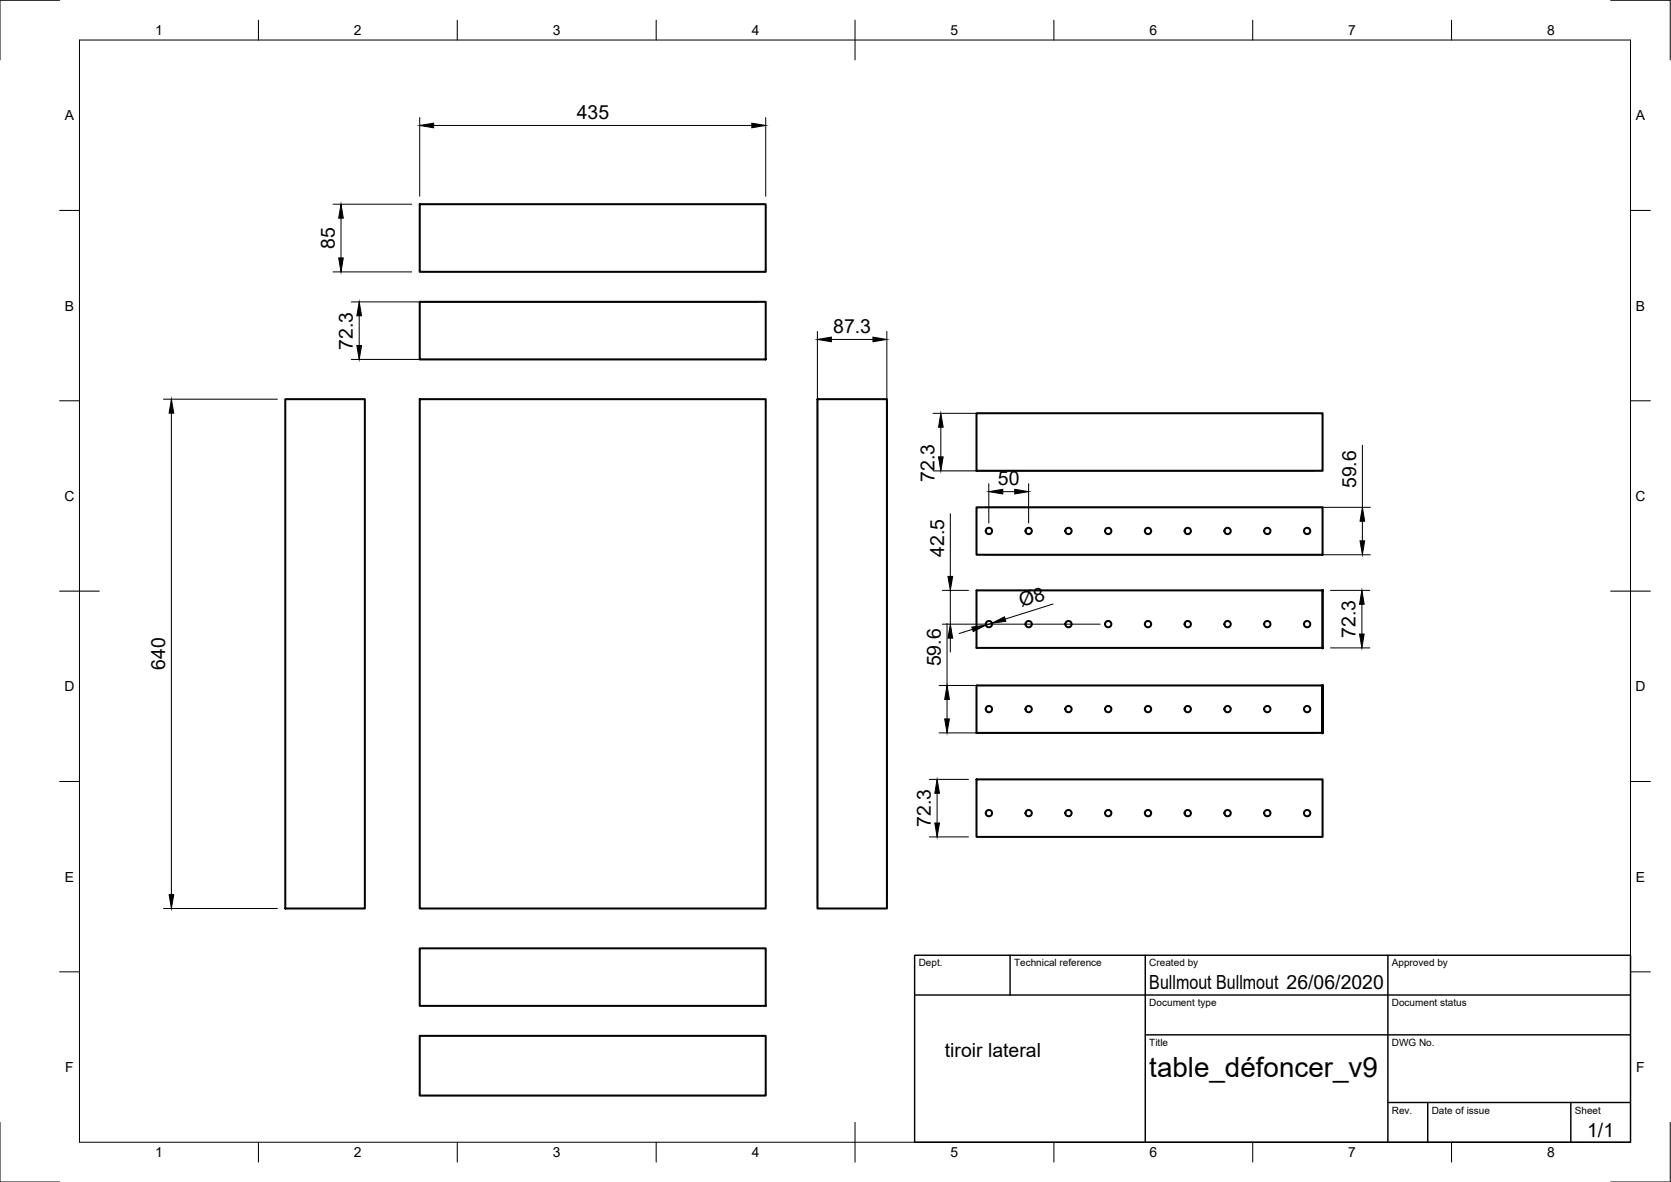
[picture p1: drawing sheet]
<svg xmlns="http://www.w3.org/2000/svg" width="420mm" height="297mm" viewBox="0 0 420 297" stroke-linecap="round" stroke-linejoin="round" font-family="sans-serif">
<!-- layer: Visible -->
<g fill="none" stroke="#000" stroke-width=".51">
<path d="M105.5 51.3h87v17h-87zM105.5 75.8h87v14.5h-87zM71.7 100.3h20v128h-20zM105.5 100.3h87v128h-87zM205.5 100.3h17.5v128h-17.5zM245.5 103.9h87v14.4h-87zM245.5 127.5h87v11.9h-87zM245.5 148.4h87v14.4h-87zM332.5 148.4v14.4M332.5 172.3v11.9v-11.9M332.5 172.3h-87v11.9h87M245.5 195.9h87v14.4h-87z"/>
<path d="M105.5 238.3h87v14.5h-87zM105.5 260.3h87v15h-87z"/>
<circle cx="248.7" cy="133.4" r=".79"/>
<circle cx="258.6" cy="133.4" r=".79"/>
<circle cx="268.7" cy="133.4" r=".79"/>
<circle cx="278.6" cy="133.4" r=".79"/>
<circle cx="288.7" cy="133.4" r=".79"/>
<circle cx="298.7" cy="133.4" r=".79"/>
<circle cx="308.7" cy="133.4" r=".79"/>
<circle cx="318.7" cy="133.4" r=".79"/>
<circle cx="328.7" cy="133.4" r=".79"/>
<circle cx="248.7" cy="156.8" r=".79"/>
<circle cx="258.6" cy="156.8" r=".79"/>
<circle cx="268.7" cy="156.8" r=".79"/>
<circle cx="278.6" cy="156.8" r=".79"/>
<circle cx="288.7" cy="156.8" r=".79"/>
<circle cx="298.7" cy="156.8" r=".79"/>
<circle cx="308.7" cy="156.8" r=".79"/>
<circle cx="318.7" cy="156.8" r=".79"/>
<circle cx="328.7" cy="156.8" r=".79"/>
<circle cx="248.7" cy="178.2" r=".79"/>
<circle cx="258.6" cy="178.2" r=".79"/>
<circle cx="268.7" cy="178.2" r=".79"/>
<circle cx="278.6" cy="178.2" r=".79"/>
<circle cx="288.7" cy="178.2" r=".79"/>
<circle cx="298.7" cy="178.2" r=".79"/>
<circle cx="308.7" cy="178.2" r=".79"/>
<circle cx="318.7" cy="178.2" r=".79"/>
<circle cx="328.7" cy="178.2" r=".79"/>
<circle cx="248.7" cy="204.3" r=".79"/>
<circle cx="258.6" cy="204.3" r=".79"/>
<circle cx="268.7" cy="204.3" r=".79"/>
<circle cx="278.6" cy="204.3" r=".79"/>
<circle cx="288.7" cy="204.3" r=".79"/>
<circle cx="298.7" cy="204.3" r=".79"/>
<circle cx="308.7" cy="204.3" r=".79"/>
<circle cx="318.7" cy="204.3" r=".79"/>
<circle cx="328.7" cy="204.3" r=".79"/>
</g>
<g fill="#000" stroke="#000" stroke-width=".25">
<circle cx="332.5" cy="148.4" r=".24"/>
<circle cx="332.5" cy="172.3" r=".24"/>
<circle cx="332.5" cy="162.8" r=".24"/>
<circle cx="332.5" cy="184.2" r=".24"/>
</g>
<!-- layer: Border -->
<g fill="none" stroke="#000" stroke-width=".25">
<path d="M15 .1h-15v15M20 10.1h390v276.9h-390zM65 5.1v5M115 5.1v5M165 5.1v5M215 5.1v10M265 5.1v5M315 5.1v5M365 5.1v5M405 .1h15v15M15 52.9h5M410 52.9h5"/>
<path d="M15 100.7h5M410 100.7h5M15 148.6h10M405 148.6h10M15 196.4h5M410 196.4h5M15 244.2h5M410 244.2h5M0 282.1v14.9h15M65 287v5M115 287v5M165 287v5"/>
<path d="M215 282.1v9.9M265 287v5M315 287v5M365 287v5M420 282.1v14.9h-15"/>
</g>
<!-- layer: TitleBlock -->
<path d="M230 240.1h180v46.9h-180zM230 250h180M254 240.1v9.9M288 240.1v46.9M349 240.1v46.9M288 260.1h122M349 277.1h61M359 277.1v9.9M395 277.1v9.9" fill="none" stroke="#000" stroke-width=".36"/>
<!-- layer: Dimensions -->
<g fill="none" stroke="#000" stroke-width=".25">
<path d="M105.5 29.5v19.8M109 31.5h80M192.5 29.5v19.8M83.7 51.3h19.8M85.7 54.8v10M83.7 68.3h19.8M88.3 75.9h102.2M90.3 79.4v7.4M88.3 90.3h102.2M205.5 83.3v143M209 85.3h10.5M223 83.3v143"/>
<path d="M41.1 100.3h28.6M43.1 103.8v121M234.6 118.3h95.9M234.6 103.9h95.9M236.6 107.4v7.4M342.6 111.9v15.6M239 129.1v15.8M247.5 139.4h97.1M247.5 127.5h97.1M248.6 121.5v10M252.1 123.6h3M258.6 121.5v10"/>
<path d="M342.6 131v4.9M237 148.4h6.5M237 156.9h39.6M238.1 156.7v15.6M239 148.4v8.5M244.5 158.1l-3.3 1.1M249.4 156.6l-1.5 .5M264.8 151.8l-12.1 3.8M334.5 148.4h9.9M342.4 151.9v7.4M236.1 172.3h94.4M238.1 175.8v4.9"/>
<path d="M239 160.4v3.5M334.5 162.8h9.9M233.6 195.9h9.9M235.6 199.4v7.4M236.1 184.2h94.4M233.6 210.3h9.9M41.1 228.3h28.6"/>
</g>
<g fill="#000" stroke="#000" stroke-width=".25">
<path d="M105.5 31.5l3.5-.5v1.1zM189 31l3.5 .5-3.5 .6zM85.7 51.3l.6 3.5h-1.1zM85.2 64.8h1.1l-.6 3.5zM90.3 75.9l.6 3.5h-1.2zM89.7 86.8h1.2l-.6 3.5zM205.5 85.3l3.5-.6v1.2zM219.5 84.7l3.5 .6-3.5 .6zM43.1 100.3l.6 3.5h-1.2zM236 114.8h1.2l-.6 3.5zM236.6 103.9l.6 3.5h-1.2zM248.6 123.6l3.5-.6v1.1z"/>
<path d="M255.1 123l3.5 .6-3.5 .5zM342 135.9h1.1l-.5 3.5zM342.6 127.5l.5 3.5h-1.1zM238.4 144.9h1.1l-.5 3.5zM244.3 157.6l3.6-.5-3.2 1.6zM249.4 156.6l3.2-1.6 .3 1.1zM341.8 159.3h1.2l-.6 3.5zM342.4 148.4l.6 3.5h-1.2zM238.1 172.3l.6 3.5h-1.2zM239 156.9l.5 3.5h-1.1zM235.6 195.9l.6 3.5h-1.1zM237.5 180.7h1.2l-.6 3.5z"/>
<path d="M235.1 206.8h1.1l-.6 3.5zM42.5 224.8h1.2l-.6 3.5z"/>
</g>
<text font-size="7" x="289" y="270.6">table_défoncer_v9</text>
<g font-size="4.9">
<text x="145" y="30">435</text>
<text x="84.2" y="62.6" transform="rotate(-90 84.2 62.6)">85</text>
<text x="209.5" y="83.7">87.3</text>
<text x="88.8" y="87.8" transform="rotate(-90 88.8 87.8)">72.3</text>
<text x="235" y="121.1" transform="rotate(-90 235 121.1)">72.3</text>
<text x="250.9" y="122">50</text>
<text x="341" y="122.7" transform="rotate(-90 341 122.7)">59.6</text>
<text x="237.4" y="139.9" transform="rotate(-90 237.4 139.9)">42.5</text>
<text x="256.8" y="152.6" transform="rotate(-17 256.8 152.6)">Ø8</text>
<text x="340.9" y="160.3" transform="rotate(-90 340.9 160.3)">72.3</text>
<text x="236.6" y="167.5" transform="rotate(-90 236.6 167.5)">59.6</text>
<text x="41.6" y="168.4" transform="rotate(-90 41.6 168.4)">640</text>
<text x="234.1" y="207.8" transform="rotate(-90 234.1 207.8)">72.3</text>
<text x="289" y="248.5">Bullmout Bullmout 26/06/2020</text>
<text x="237.6" y="265.6">tiroir lateral</text>
<text x="399.1" y="285.7">1/1</text>
</g>
<g font-size="3.5">
<text x="39" y="8.8">1</text>
<text x="89" y="8.8">2</text>
<text x="139" y="8.8">3</text>
<text x="189" y="8.8">4</text>
<text x="239" y="8.8">5</text>
<text x="289" y="8.8">6</text>
<text x="339" y="8.8">7</text>
<text x="389" y="8.8">8</text>
<text x="16.3" y="30.2">A</text>
<text x="411.3" y="30.2">A</text>
<text x="16.3" y="78">B</text>
<text x="411.3" y="78">B</text>
<text x="16.2" y="125.9">C</text>
<text x="411.2" y="125.9">C</text>
<text x="16.2" y="173.7">D</text>
<text x="411.2" y="173.7">D</text>
<text x="16.3" y="221.6">E</text>
<text x="411.3" y="221.6">E</text>
<text x="16.4" y="269.4">F</text>
<text x="411.4" y="269.4">F</text>
<text x="39" y="290.8">1</text>
<text x="89" y="290.8">2</text>
<text x="139" y="290.8">3</text>
<text x="189" y="290.8">4</text>
<text x="239" y="290.8">5</text>
<text x="289" y="290.8">6</text>
<text x="339" y="290.8">7</text>
<text x="389" y="290.8">8</text>
</g>
<g font-size="2.5">
<text x="231" y="242.9">Dept.</text>
<text x="255" y="242.9">Technical reference</text>
<text x="289" y="242.9">Created by</text>
<text x="350" y="242.9">Approved by</text>
<text x="289" y="252.8">Document type</text>
<text x="350" y="252.8">Document status</text>
<text x="289" y="262.9">Title</text>
<text x="350" y="262.9">DWG No.</text>
<text x="350" y="279.9">Rev.</text>
<text x="360" y="279.9">Date of issue</text>
<text x="396" y="279.9">Sheet</text>
</g>
</svg>
